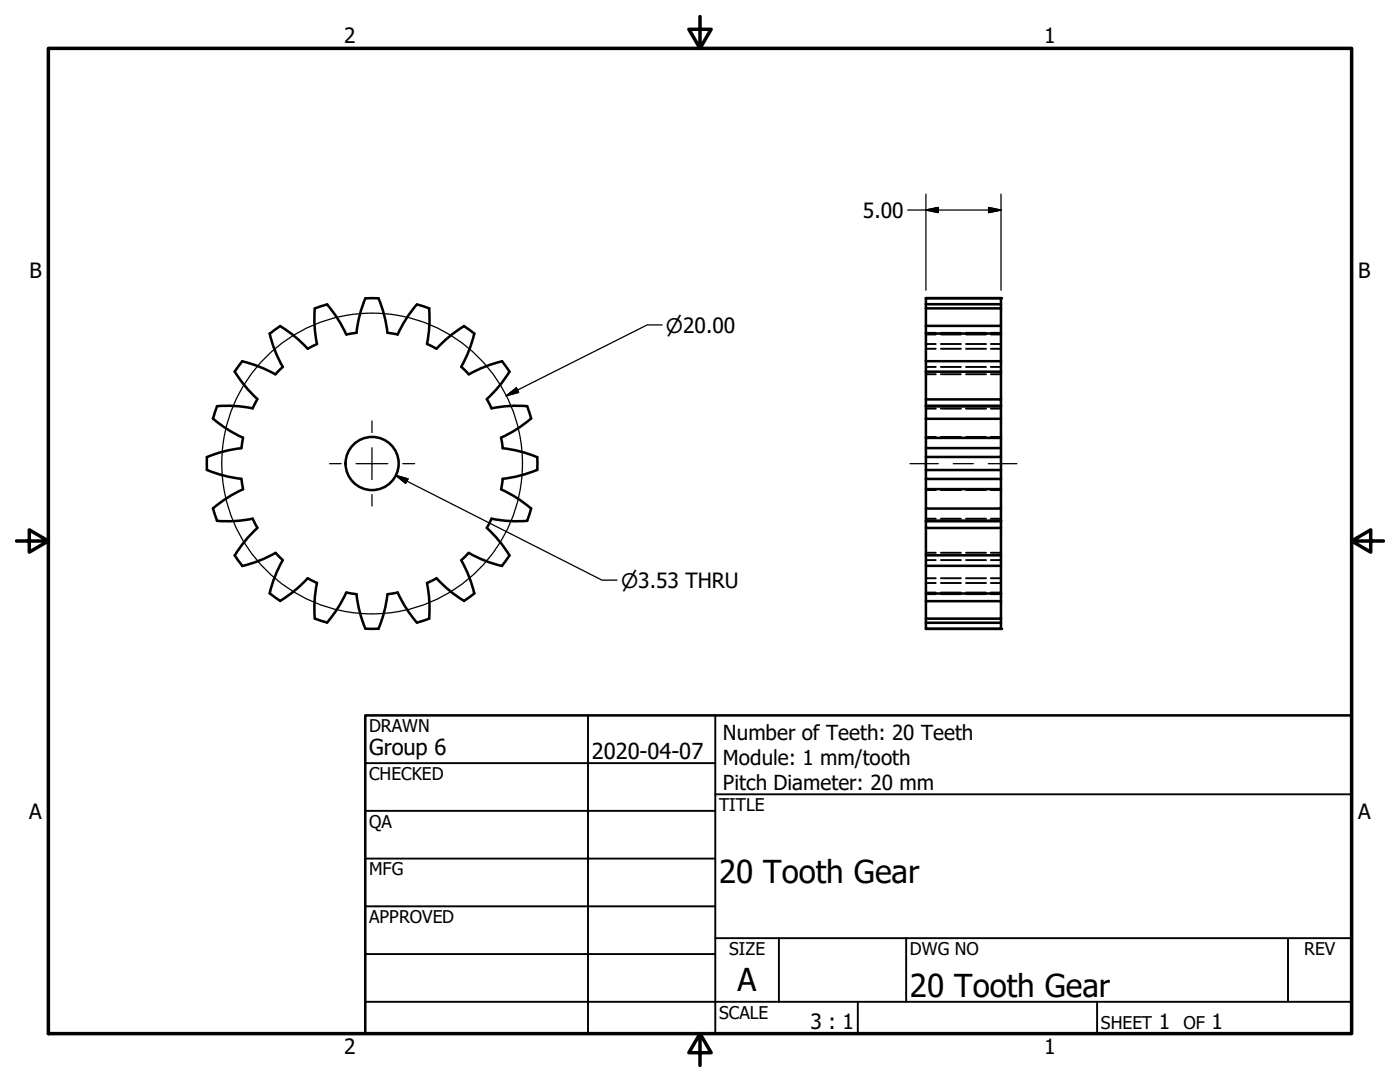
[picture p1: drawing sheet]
<svg xmlns="http://www.w3.org/2000/svg" width="279mm" height="216mm" viewBox="0 0 279 216" stroke-linecap="round" stroke-linejoin="round" font-family="sans-serif">
<!-- layer: Visible (ANSI) -->
<g fill="none" stroke="#000" stroke-width=".51">
<path d="M72.9 59.5a24.9 24.9 0 0 0-1.8 6.9M73 59.5h2.5a26.2 26.2 0 0 1 1.9 6.9l2 .3M184.8 59.5h15v1.2h-15M184.8 59.5v14.7M184.8 59.5h15M48.3 72.1a24.9 24.9 0 0 1 6.7 2.6M48.4 72.1l-1.6 2a24.9 24.9 0 0 0 4.6 5.5M51.4 79.7l-1 1.8a24.3 24.3 0 0 0-7.1-.5M53.8 66.5a24.4 24.4 0 0 0 2.6 6.7l-1.4 1.5M62.8 61.5a24.2 24.2 0 0 0 .5 7.1l-1.9 1a26.8 26.8 0 0 0-5.5-4.5l-2.1 1.5M65.3 60.8a24.9 24.9 0 0 1 3.8 6M65.3 60.7l-2.5 .8"/>
<path d="M71.2 66.4l-2.1 .3M83.2 60.8a24.9 24.9 0 0 0-3.8 6M83.2 60.7l2.5 .8M85.6 61.5a24.9 24.9 0 0 1-.4 7.1M94.7 66.6a24.9 24.9 0 0 1-2.7 6.6M94.7 66.6l-2.1-1.5a26.3 26.3 0 0 0-5.5 4.5l-1.8-1M97.2 79.7l.9 1.8a24 24 0 0 1 7.1-.5M100.2 72.1l1.5 2a24.9 24.9 0 0 1-4.6 5.5M100.2 72.1a27 27 0 0 0-6.7 2.6l-1.4-1.5M184.8 74.2v5.5h15v1.3M184.8 74.2h15v5.5M184.8 66.5h15v5.6h-15"/>
<path d="M184.8 61.5h15v3.5h-15M184.8 79.7v1.3M199.8 60.7v.8M199.8 65v1.5M199.8 72.1v2.1M41.3 93.8a24.9 24.9 0 0 0 6.9 1.7M41.3 91.2v2.6M42.5 83.5a24.9 24.9 0 0 0 6 3.8M43.3 81.1l-.8 2.4M48.2 95.6l.3 2M48.5 97.6a24.9 24.9 0 0 0-6 3.9M48.5 87.4l-.3 2a26.6 26.6 0 0 0-6.9 1.8"/>
<path d="M100 97.6a24.9 24.9 0 0 1 6 3.9M100 87.4l.3 2M100.3 89.4a24.9 24.9 0 0 1 6.9 1.8M100.3 95.6l-.3 2M105.2 81.1l.8 2.4M106 83.5a24.9 24.9 0 0 1-6 3.8M107.2 93.8a24.9 24.9 0 0 1-6.9 1.7M107.2 91.2v2.6M184.8 93.8v1.8h15v2h-15v-2M184.8 93.8h15v1.8M184.8 97.6v3.9h15v-3.9M184.8 83.6v3.8h15v2h-15v-2"/>
<path d="M184.8 83.6h15v3.8M184.8 89.4v1.8h15v-1.8M184.8 81v.1h15v-.1M184.8 81.1v2.5M184.8 91.2v2.6M184.8 81h15M199.8 81.1v2.5M199.8 91.2v2.6M42.5 101.4l.8 2.5M46.8 110.8l1.6 2.1M48.3 112.9a24.3 24.3 0 0 0 6.7-2.6l1.4 1.5a24.6 24.6 0 0 0-2.6 6.6l2.1 1.5a26 26 0 0 0 5.5-4.5M50.4 103.5a24.9 24.9 0 0 1-7.1 .4"/>
<path d="M50.4 103.5l1 1.8M51.4 105.3a24.9 24.9 0 0 0-4.6 5.5M61.4 115.4l1.9 .9a24.3 24.3 0 0 0-.5 7.1M69.1 118.2a24.9 24.9 0 0 1-3.8 6M69.1 118.2l2.1 .4M71.1 118.6a24.9 24.9 0 0 0 1.8 6.9M77.3 118.6a24.9 24.9 0 0 1-1.8 6.9M79.4 118.2a24.9 24.9 0 0 0 3.8 6M79.4 118.2l-2.1 .4M85.2 116.3a24.9 24.9 0 0 1 .4 7.2M87.1 115.4l-1.8 .9M87.1 115.4a24.9 24.9 0 0 0 5.5 4.5"/>
<path d="M92 111.8a24.9 24.9 0 0 1 2.7 6.6M92.1 111.8l1.4-1.5a24.6 24.6 0 0 0 6.7 2.6M94.7 118.4l-2.1 1.5M97.1 105.3a24.9 24.9 0 0 1 4.6 5.5M101.7 110.8l-1.5 2.1M106 101.4l-.8 2.5a24.4 24.4 0 0 1-7.1-.4l-.9 1.8M184.8 120h15v3.4h-15zM184.8 112.9h15v5.5h-15zM184.8 103.9h15v1.4h-15zM184.8 105.3v5.5h15v-5.5M184.8 101.5v2.4M184.8 110.8v2.1"/>
<path d="M184.8 118.4v1.6M184.8 104h15M199.8 101.5v2.4M199.8 110.8v2.1M199.8 118.4v1.6M62.8 123.4l2.5 .8M73 125.5h2.6M85.7 123.4l-2.5 .8M184.8 124.3h15v1.2h-15zM184.8 123.4v.9M184.8 125.5h15M199.8 123.4v.9"/>
<circle cx="74.3" cy="92.5" r="5.3"/>
</g>
<!-- layer: Hidden (ANSI) -->
<g fill="none" stroke="#000" stroke-width=".38">
<path d="M184.8 74.7h2M184.8 73.2h2M184.8 69.6h2M184.8 68.6h2M184.8 66.7h2M184.8 66.4h2M187.8 74.7h4M187.8 73.2h4M187.8 69.6h4M187.8 68.6h4M187.8 66.7h4M187.8 66.4h4"/>
<path d="M192.8 74.7h4M192.8 73.2h4M192.8 69.6h4M192.8 68.6h4M192.8 66.7h4M192.8 66.4h4M197.7 74.7h2.1M197.7 73.2h2.1M197.7 69.6h2.1M197.7 68.6h2.1M197.7 66.7h2.1M197.7 66.4h2.1"/>
<path d="M184.8 81.5h2M184.8 87.2h2M184.8 97.8h2M187.8 81.5h4M187.8 87.2h4M187.8 97.8h4M192.8 81.5h4M192.8 87.2h4M192.8 97.8h4M197.7 81.5h2.1M197.7 87.2h2.1M197.7 97.8h2.1"/>
<path d="M184.8 118.6h2M184.8 118.2h2M184.8 116.3h2M184.8 115.4h2M184.8 111.8h2M184.8 110.3h2M184.8 103.5h2M187.8 118.6h4M187.8 118.2h4M187.8 116.3h4M187.8 115.4h4M187.8 111.8h4"/>
<path d="M187.8 110.3h4M187.8 103.5h4M192.8 118.6h4M192.8 118.2h4M192.8 116.3h4M192.8 115.4h4M192.8 111.8h4M192.8 110.3h4M192.8 103.5h4M197.7 118.6h2.1M197.7 118.2h2.1M197.7 116.3h2.1"/>
<path d="M197.7 115.4h2.1M197.7 111.8h2.1M197.7 110.3h2.1M197.7 103.5h2.1"/>
</g>
<!-- layer: Visible (ANSI) -->
<g fill="#000">
<circle cx="184.8" cy="59.5" r=".25"/>
<circle cx="199.8" cy="59.5" r=".25"/>
<circle cx="184.8" cy="125.5" r=".25"/>
<circle cx="199.8" cy="125.5" r=".25"/>
</g>
<!-- layer: Border (ANSI) -->
<path d="M9.7 9.7h260v196.5h-260zM139.7 3.3v6.4l-2.2-3.9h4.4l-2.2 3.9M3.3 107.9h6.4l-3.9-2.2v4.5l3.9-2.3M269.7 107.9l3.9 2.3v-4.5l-3.9 2.2h6.4M139.7 206.2l2.2 3.9h-4.4l2.2-3.9v6.4" fill="none" stroke="#000" stroke-width=".7"/>
<!-- layer: Title (ANSI) -->
<g fill="none" stroke="#000" stroke-width=".38">
<path d="M72.9 152.3h69.8M117.3 142.7v63.5M142.7 158.5h127M142.7 142.7v63.5M72.9 161.8h69.8M72.9 171.3h69.8M72.9 199.9h196.8M72.9 180.8h69.8M72.9 190.4h69.8M142.7 187.2h127M155.4 187.2v12.7M171.2 199.9v6.3"/>
<path d="M180.8 187.2v12.7M218.9 199.9v6.3M257 187.2v12.7"/>
</g>
<path d="M72.9 142.7h196.8v63.5h-196.8z" fill="none" stroke="#000" stroke-width=".51"/>
<!-- layer: Sketch Geometry (ANSI) -->
<circle cx="74.3" cy="92.5" r="30" fill="none" stroke="#000" stroke-width=".25"/>
<!-- layer: Symbol (ANSI) -->
<path d="M79 94.9l2.4 .7-.4 .9zM79 94.9l41.1 20.9h3" fill="none" stroke="#000" stroke-width=".25"/>
<path d="M79 94.9l2.4 .7zM79 94.9l2.4 .7-.4 .9z" fill="#000" stroke="#000" stroke-width=".25"/>
<!-- layer: Center Mark (ANSI) -->
<path d="M65.8 92.5h2.3M71.1 92.5h6.3M74.2 84v2.3M74.2 89.3v6.4M74.2 98.7v2.3M80.4 92.5h2.3" fill="none" stroke="#000" stroke-width=".25"/>
<!-- layer: Centerline (ANSI) -->
<path d="M181.6 92.5h5.7M190.2 92.5h4M197.2 92.5h5.7" fill="none" stroke="#000" stroke-width=".25"/>
<!-- layer: Dimension (ANSI) -->
<path d="M184.8 38.7v19.2M199.8 38.7v19.2M181.2 41.9h18.6M184.8 41.9l2.5-.5v1zM197.3 41.4l2.5 .5-2.5 .5zM101 79l2.1-1.6 .4 .9zM132.1 64.8h-2.9l-28.2 14.2" fill="none" stroke="#000" stroke-width=".25"/>
<path d="M184.8 41.9l2.5-.5zM184.8 41.9l2.5-.5v1zM197.3 42.4l2.5-.5zM197.3 41.4l2.5 .5-2.5 .5zM101 79l2.1-1.6zM101 79l2.1-1.6 .4 .9z" fill="#000" stroke="#000" stroke-width=".25"/>
<g font-size="6.3">
<text x="143.5" y="176.3">20 Tooth Gear</text>
<text x="147.2" y="197.7">A</text>
<text x="181.6" y="199">20 Tooth Gear</text>
</g>
<g font-size="4.4">
<text x="73.7" y="150.6">Group 6</text>
<text x="118.1" y="151.4">2020-04-07</text>
</g>
<g font-size="4.2">
<text x="68.7" y="8.6">2</text>
<text x="208.4" y="8.6">1</text>
<text x="172.2" y="43.4">5.00</text>
<text x="5.9" y="55.5">B</text>
<text x="271.1" y="55.5">B</text>
<text x="5.8" y="163.4">A</text>
<text x="271" y="163.4">A</text>
<text x="161.7" y="205.4">3 : 1</text>
<text x="231.3" y="205.4">1</text>
<text x="241.8" y="205.4">1</text>
<text x="68.7" y="210.3">2</text>
<text x="208.4" y="210.3">1</text>
</g>
<g font-size="4.1">
<text x="144.3" y="147.6">Number of Teeth: 20 Teeth</text>
<text x="144.3" y="152.6">Module: 1 mm/tooth</text>
<text x="144.3" y="157.5">Pitch Diameter: 20 mm</text>
</g>
<g font-size="4">
<text x="132.9" y="66.4">⌀20.00</text>
<text x="124" y="117.3">⌀3.53 THRU</text>
</g>
<g font-size="3.5">
<text x="73.7" y="146">DRAWN</text>
<text x="73.7" y="155.6">CHECKED</text>
<text x="143.5" y="161.8">TITLE</text>
<text x="73.7" y="165.2">QA</text>
<text x="73.7" y="174.7">MFG</text>
<text x="73.7" y="184.2">APPROVED</text>
<text x="145.5" y="190.6">SIZE</text>
<text x="181.6" y="190.6">DWG NO</text>
<text x="260.3" y="190.5">REV</text>
<text x="143.5" y="203.3">SCALE</text>
<text x="219.7" y="205.4">SHEET</text>
<text x="236.2" y="205.4">OF</text>
</g>
</svg>
